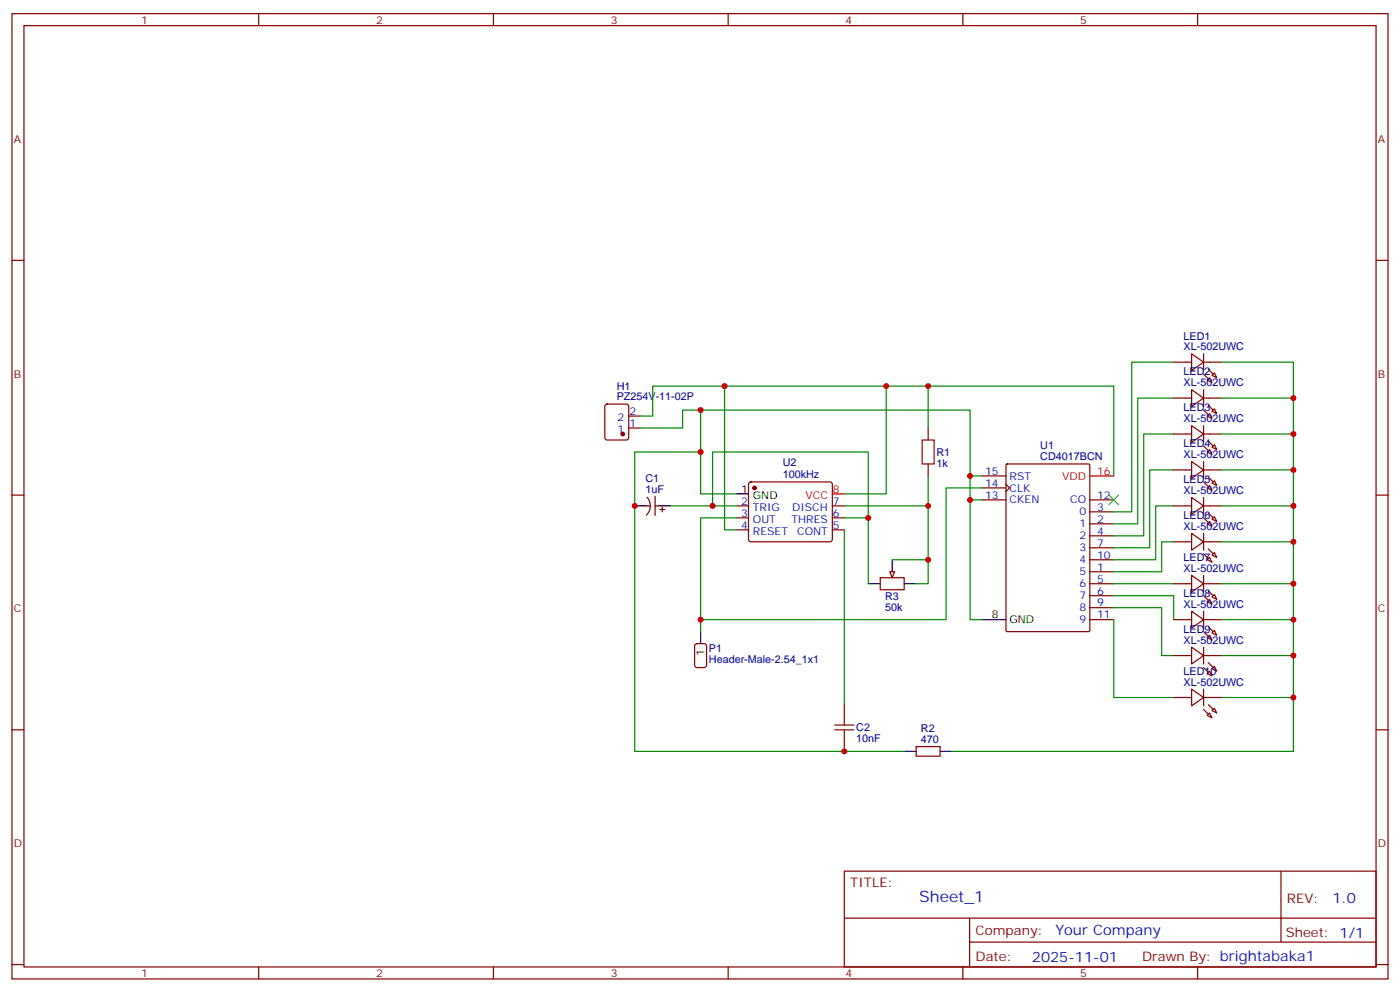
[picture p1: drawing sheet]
<svg xmlns="http://www.w3.org/2000/svg" width="412mm" height="292mm" viewBox="0 0 412 292" stroke-linecap="round" stroke-linejoin="round" font-family="sans-serif">
<g fill="none" stroke="#870000" stroke-width=".35">
<path d="M3.5 4h405.4v284.4h-405.4zM7.1 7.5h398.2v277.3h-398.2zM76.2 4v3.5M145.3 4v3.5M214.5 4v3.5M283.6 4v3.5M352.8 4v3.5M3.5 76.7h3.6M405.3 76.7h3.6M178.4 119.2l.5-.2h5.6l.7 .5v9.4l-.5 .7h-5.8l-.7-.5v-9.4zM185.2 126.1h3.5M185.2 122.6h3.5"/>
<path d="M296.4 136.8l.3-.1h24l.3 .1v48.9l-.2 .3-24.1 .1-.3-.2zM3.5 145.8h3.6M190.5 149h1.1M190.6 146.5a3.8 3.8 0 0 1-.2 5.2M193 149h1M193 146.2v5.6M194.4 150.1h1.4M195.1 149.4v1.4M217 149h3.5M217 152.5h3.5M217 156.1h3.5M220.7 142.2l.5-.2h23.3l.5 .2 .2 .5-.1 16.5-.6 .4-23.6-.1-.4-.6v-16.2z"/>
<path d="M245.2 149h3.5M245.2 152.5h3.5M245.2 156.1h3.5M289.3 147.2h7M289.3 140.2h7M289.3 143.7h7M296.3 142.7l1.1 1-1.1 1.1M321 154.3h7.1M321 150.8h7.1M321 157.8h7.1M321 147.2h7.1M405.3 145.8h3.6"/>
<path d="M259.3 170.2h7v3.5h-7zM321 168.4h7.1M321 171.9h7.1M321 175.5h7.1M321 161.4h7.1M321 179h7.1M321 164.9h7.1M204.8 189.8l.5-.2h2.1l.7 .4v5.9l-.4 .7h-2.4l-.6-.4-.1-5.9zM321 182.5h7.1M3.5 215h3.6M269.9 219.9h7v2.8h-7zM405.3 215h3.6"/>
<path d="M248.7 256.6h156.6v28.2h-156.6zM377.3 256.6v20.9M248.7 270.5h156.5M285.6 277.5h119.6M285.6 270.5v14.1M3.5 284.1h3.6M76.2 284.8v3.6M145.3 284.8v3.6M214.5 284.8v3.6M283.6 284.8v3.6M352.8 284.8v3.6M405.3 284.1h3.6"/>
</g>
<path d="M187 149h3.5M194 149h3.6M217 145.5h3.5M255.8 171.9h3.5M262.8 164.9v3.5M266.3 171.9h3.6M206.4 186.1v3.5M289.3 182.5h7M266.3 221.3h3.6M276.9 221.3h3.6" fill="none" stroke="#000" stroke-width=".35"/>
<path d="M245.2 145.5h3.5M321 140.2h7.1" fill="none" stroke="#f00" stroke-width=".35"/>
<g fill="#870000" stroke="#870000" stroke-width=".35">
<circle cx="222.2" cy="143.7" r=".53"/>
<circle cx="183.4" cy="127.8" r=".53"/>
</g>
<path d="M262.1 168.4h1.4l-.7 1.8z" fill="#f0f0f0" stroke="#870000" stroke-width=".35"/>
<path d="M271.6 129.6h3.6v7.1h-3.6zM245.9 215h5.6M245.9 213.6h5.6M248.7 210.7v2.9M248.7 215v2.8" fill="none" stroke="#a10000" stroke-width=".35"/>
<g fill="none" stroke="#870000" stroke-width=".35">
<path d="M345.7 106.7h5.3M345.7 117.3h5.3M351 104.2l3.5 2.5-3.5 2.4zM351 114.8l3.5 2.5-3.5 2.4zM354.5 106.7h5.3M354.5 104.2v4.9M354.5 114.8v4.9M354.5 117.3h5.3M356.3 111.3l.7 1.4-1.4-.7zM357 110.6l.7-.7 .7 1.4zM273.4 126.1v3.5M273.4 136.7v3.5"/>
<path d="M345.7 127.8h5.3M345.7 138.4h5.3M351 125.4l3.5 2.4-3.5 2.5zM351 136l3.5 2.4-3.5 2.5zM354.5 125.4v4.9M354.5 136v4.9M354.5 127.8h5.3M354.5 138.4h5.3M355.6 122.6l.7-.8 .7 1.5zM355.6 133.1l.7-.7 .7 1.4zM357 121.1l.7-.7 .7 1.4zM357 131.7l.7-.7 .7 1.4z"/>
<path d="M345.7 149h5.3M345.7 159.6h5.3M351 146.5l3.5 2.5-3.5 2.5zM351 157.1l3.5 2.5-3.5 2.5zM354.5 146.5v5M354.5 157.1v5M354.5 149h5.3M354.5 159.6h5.3M355.6 143.7l.7-.7 .7 1.4zM355.6 154.3l.7-.7 .7 1.4zM357 142.3l.7-.7 .7 1.4zM357 152.9l.7-.7 .7 1.4z"/>
<path d="M345.7 171.9h5.3M351 169.5l3.5 2.4-3.5 2.5zM354.5 169.5v4.9M354.5 171.9h5.3M355.6 164.9l.7-.7 .7 1.4zM355.6 177.2l.7-.7 .7 1.4zM357 163.5l.7-.7 .7 1.4zM357 175.8l.7-.7 .7 1.4zM345.7 182.5h5.3M345.7 193.1h5.3M351 180.1l3.5 2.4-3.5 2.5zM351 190.6l3.5 2.5-3.5 2.5z"/>
<path d="M354.5 180.1v4.9M354.5 190.6v5M354.5 182.5h5.3M354.5 193.1h5.3M355.6 187.8l.7-.7 .7 1.4zM355.6 198.4l.7-.7 .7 1.4zM357 186.4l.7-.7 .7 1.4zM357 197l.7-.7 .7 1.4zM248.7 207.2v3.5M248.7 217.8v3.5M345.7 205.5h5.3M351 203l3.5 2.5-3.5 2.4z"/>
<path d="M354.5 203v4.9M354.5 205.5h5.3M355.6 210.7l.7-.7 .7 1.5zM357 209.3l.7-.7 .7 1.4z"/>
</g>
<g fill="none" stroke="#008700" stroke-width=".35">
<path d="M213.4 113.7v42.4h3.6M261.1 113.7v31.8h-12.4M273.4 113.7h54.7v26.5M345.7 106.7h-12.3v44.1h-5.3M345.7 117.3h-10.6v37h-7M359.8 106.7h21.2v114.6h-100.5M359.8 117.3h21.2M188.7 122.6h3.6v-8.9h81.1v12.4M188.7 126.1h12.4v-5.3h84.7v61.7h3.5M206.4 133.1h-19.4v88.2h79.3M206.4 120.8v24.7h10.6M345.7 138.4h-7v23h-10.6"/>
<path d="M345.7 127.8h-8.8v30h-8.8M359.8 138.4h21.2M359.8 127.8h21.2M197.6 149h19.4M209.9 149v-15.9h45.9v19.4M217 152.5h-10.6v33.6M248.7 152.5h7.1v19.4M248.7 156.1v51.1M248.7 149h24.7M273.4 140.2v24.7M285.8 147.2h3.5M285.8 140.2h3.5"/>
<path d="M289.3 143.7h-10.6v38.8h-72.3M345.7 149h-5.3v15.9h-12.3M345.7 159.6h-3.5v8.8h-14.1M359.8 149h21.2M359.8 159.6h21.2M262.8 164.9h10.6v7h-3.5M328.1 175.5h17.6v7M328.1 179h14.1v14.1h3.5M328.1 171.9h17.6M359.8 171.9h21.2M328.1 182.5v23h17.6M359.8 193.1h21.2"/>
<path d="M359.8 182.5h21.2M359.8 205.5h21.2"/>
</g>
<path d="M326.7 145.8l2.8 2.9M329.5 145.8l-2.8 2.9" fill="none" stroke="#3c3" stroke-width=".35"/>
<g fill="#870000" stroke="#870000" stroke-width=".35">
<path d="M356 108.8l1.4 1.4z"/>
<path d="M354.5 110.2l1.5 1.4z"/>
<path d="M356 119.4l1.4 1.4z"/>
<path d="M354.5 120.8l1.5 1.4z"/>
<path d="M356 130l1.4 1.4z"/>
<path d="M354.5 131.4l1.5 1.4z"/>
<path d="M356 140.5l1.4 1.5z"/>
<path d="M354.5 142l1.5 1.4z"/>
<path d="M356 151.1l1.4 1.4z"/>
<path d="M354.5 152.5l1.5 1.5z"/>
<path d="M356 161.7l1.4 1.4z"/>
<path d="M354.5 163.1l1.5 1.4z"/>
<path d="M356 174.1l1.4 1.4z"/>
<path d="M354.5 175.5l1.5 1.4z"/>
<path d="M356 184.6l1.4 1.5z"/>
<path d="M354.5 186.1l1.5 1.4z"/>
<path d="M356 195.2l1.4 1.4z"/>
<path d="M354.5 196.6l1.5 1.4z"/>
<path d="M356 207.6l1.4 1.4z"/>
<path d="M354.5 209l1.5 1.4z"/>
</g>
<g fill="#c00">
<circle cx="273.4" cy="164.9" r=".88"/>
<circle cx="273.4" cy="113.7" r=".88"/>
<circle cx="285.8" cy="147.2" r=".88"/>
<circle cx="285.8" cy="140.2" r=".88"/>
<circle cx="206.4" cy="182.5" r=".88"/>
<circle cx="213.4" cy="113.7" r=".88"/>
<circle cx="248.7" cy="221.3" r=".88"/>
<circle cx="206.4" cy="120.8" r=".88"/>
<circle cx="206.4" cy="133.1" r=".88"/>
<circle cx="187" cy="149" r=".88"/>
<circle cx="255.8" cy="152.5" r=".88"/>
<circle cx="209.9" cy="149" r=".88"/>
<circle cx="273.4" cy="149" r=".88"/>
<circle cx="261.1" cy="113.7" r=".88"/>
<circle cx="381" cy="205.5" r=".88"/>
<circle cx="381" cy="193.1" r=".88"/>
<circle cx="381" cy="182.5" r=".88"/>
<circle cx="381" cy="171.9" r=".88"/>
<circle cx="381" cy="159.6" r=".88"/>
<circle cx="381" cy="149" r=".88"/>
<circle cx="381" cy="138.4" r=".88"/>
<circle cx="381" cy="127.8" r=".88"/>
<circle cx="381" cy="117.3" r=".88"/>
</g>
<text font-size="4.6" fill="#00f" x="270.8" y="265.6">Sheet_1</text>
<g font-size="4.2" fill="#00f">
<text x="392.5" y="265.9">1.0</text>
<text x="310.9" y="275.4">Your Company</text>
<text x="304" y="283.2">2025-11-01</text>
</g>
<g font-size="3.9" fill="#800">
<text x="250.5" y="261.2">TITLE:</text>
<text x="379.1" y="265.9">REV:</text>
<text x="287.4" y="275.4">Company:</text>
<text x="378.7" y="276">Sheet: 1/1</text>
<text x="287.4" y="283.1">Date:</text>
<text x="336.4" y="283.2">Drawn By: brightabaka1</text>
</g>
<g font-size="3.2" fill="#800">
<text x="41.6" y="7">1</text>
<text x="110.8" y="7">2</text>
<text x="179.9" y="7">3</text>
<text x="249.1" y="7">4</text>
<text x="318.2" y="7">5</text>
<text x="4.1" y="42.1">A</text>
<text x="405.9" y="42.1">A</text>
<text x="4.1" y="111.3">B</text>
<text x="405.9" y="111.3">B</text>
<text x="4.1" y="180.4">C</text>
<text x="405.9" y="180.4">C</text>
<text x="4.1" y="249.6">D</text>
<text x="405.9" y="249.6">D</text>
<text x="41.6" y="287.8">1</text>
<text x="110.8" y="287.8">2</text>
<text x="179.9" y="287.8">3</text>
<text x="249.1" y="287.8">4</text>
<text x="318.2" y="287.8">5</text>
</g>
<g font-size="3.2" fill="#000080">
<text x="348.7" y="100">LED1</text>
<text x="348.7" y="103.2">XL-502UWC</text>
<text x="348.7" y="113.7">XL-502UWC</text>
<text x="348.7" y="110.6">LED2</text>
<text x="181.7" y="118">PZ254V-11-02P</text>
<text x="181.7" y="114.8">H1</text>
<text x="348.7" y="124.3">XL-502UWC</text>
<text x="348.7" y="121.2">LED3</text>
<text x="348.7" y="131.8">LED4</text>
<text x="230.6" y="137.4">U2</text>
<text x="275.9" y="137.5">1k</text>
<text x="275.9" y="134.3">R1</text>
<text x="306.4" y="135.6">CD4017BCN</text>
<text x="306.4" y="132.3">U1</text>
<text x="348.7" y="134.9">XL-502UWC</text>
<text x="190.2" y="142">C1</text>
<text x="230.6" y="140.7">100kHz</text>
<text x="348.7" y="142.3">LED5</text>
<text x="190.2" y="145.1">1uF</text>
<text x="348.7" y="145.5">XL-502UWC</text>
<text x="348.7" y="152.9">LED6</text>
<text x="348.7" y="156.1">XL-502UWC</text>
<text x="348.7" y="165.3">LED7</text>
<text x="348.7" y="168.4">XL-502UWC</text>
<text x="260.7" y="179.9">50k</text>
<text x="260.7" y="176.7">R3</text>
<text x="348.7" y="179">XL-502UWC</text>
<text x="348.7" y="175.9">LED8</text>
<text x="348.7" y="189.6">XL-502UWC</text>
<text x="348.7" y="186.4">LED9</text>
<text x="208.8" y="195.3">Header-Male-2.54_1x1</text>
<text x="208.8" y="192.2">P1</text>
<text x="348.7" y="201.9">XL-502UWC</text>
<text x="348.7" y="198.8">LED10</text>
<text x="252.2" y="215.5">C2</text>
<text x="271.3" y="215.7">R2</text>
<text x="252.2" y="218.6">10nF</text>
<text x="271.3" y="218.9">470</text>
</g>
<g font-size="3.2" fill="#00f">
<text x="181.9" y="124">2</text>
<text x="185.4" y="125.7">1</text>
<text x="185.4" y="122.2">2</text>
<text x="181.9" y="127.5">1</text>
<text x="290.2" y="139.8">15</text>
<text x="290.2" y="143.4">14</text>
<text x="297.4" y="141.3">RST</text>
<text x="218.3" y="148.7">2</text>
<text x="245.4" y="148.7">7</text>
<text x="290.2" y="146.9">13</text>
<text x="297.4" y="144.8">CLK</text>
<text x="297.4" y="148.3">CKEN</text>
<text x="315.3" y="148.3">CO</text>
<text x="323.1" y="146.9">12</text>
<text x="218.3" y="152.2">3</text>
<text x="218.3" y="155.7">4</text>
<text x="221.8" y="150.4">TRIG</text>
<text x="221.8" y="154">OUT</text>
<text x="233.2" y="154">THRES</text>
<text x="233.3" y="150.4">DISCH</text>
<text x="245.4" y="155.7">5</text>
<text x="245.4" y="152.2">6</text>
<text x="318" y="155.4">1</text>
<text x="318" y="151.8">0</text>
<text x="323.1" y="154">2</text>
<text x="323.1" y="150.4">3</text>
<text x="221.8" y="157.5">RESET</text>
<text x="234.8" y="157.5">CONT</text>
<text x="318" y="158.9">2</text>
<text x="323.1" y="157.5">4</text>
<text x="323.1" y="161">7</text>
<text x="318" y="162.4">3</text>
<text x="318" y="165.9">4</text>
<text x="323.1" y="164.5">10</text>
<text x="318" y="169.5">5</text>
<text x="318" y="173">6</text>
<text x="323.1" y="168.1">1</text>
<text x="323.1" y="171.6">5</text>
<text x="318" y="176.5">7</text>
<text x="323.1" y="175.1">6</text>
<text x="323.1" y="178.6">9</text>
<text x="318" y="180.1">8</text>
<text x="318" y="183.6">9</text>
<text x="323.1" y="182.2">11</text>
</g>
<g font-size="3.2" fill="#f00">
<text x="312.9" y="141.3">VDD</text>
<text x="323.1" y="139.8">16</text>
<text x="237.3" y="146.9">VCC</text>
<text x="245.4" y="145.1">8</text>
</g>
<g font-size="3.2">
<text x="218.3" y="145.1">1</text>
<text x="221.8" y="146.9">GND</text>
<text x="292.2" y="182.2">8</text>
<text x="297.4" y="183.6">GND</text>
<text x="207.4" y="193.4" transform="rotate(-90 207.4 193.4)">1</text>
</g>
</svg>
